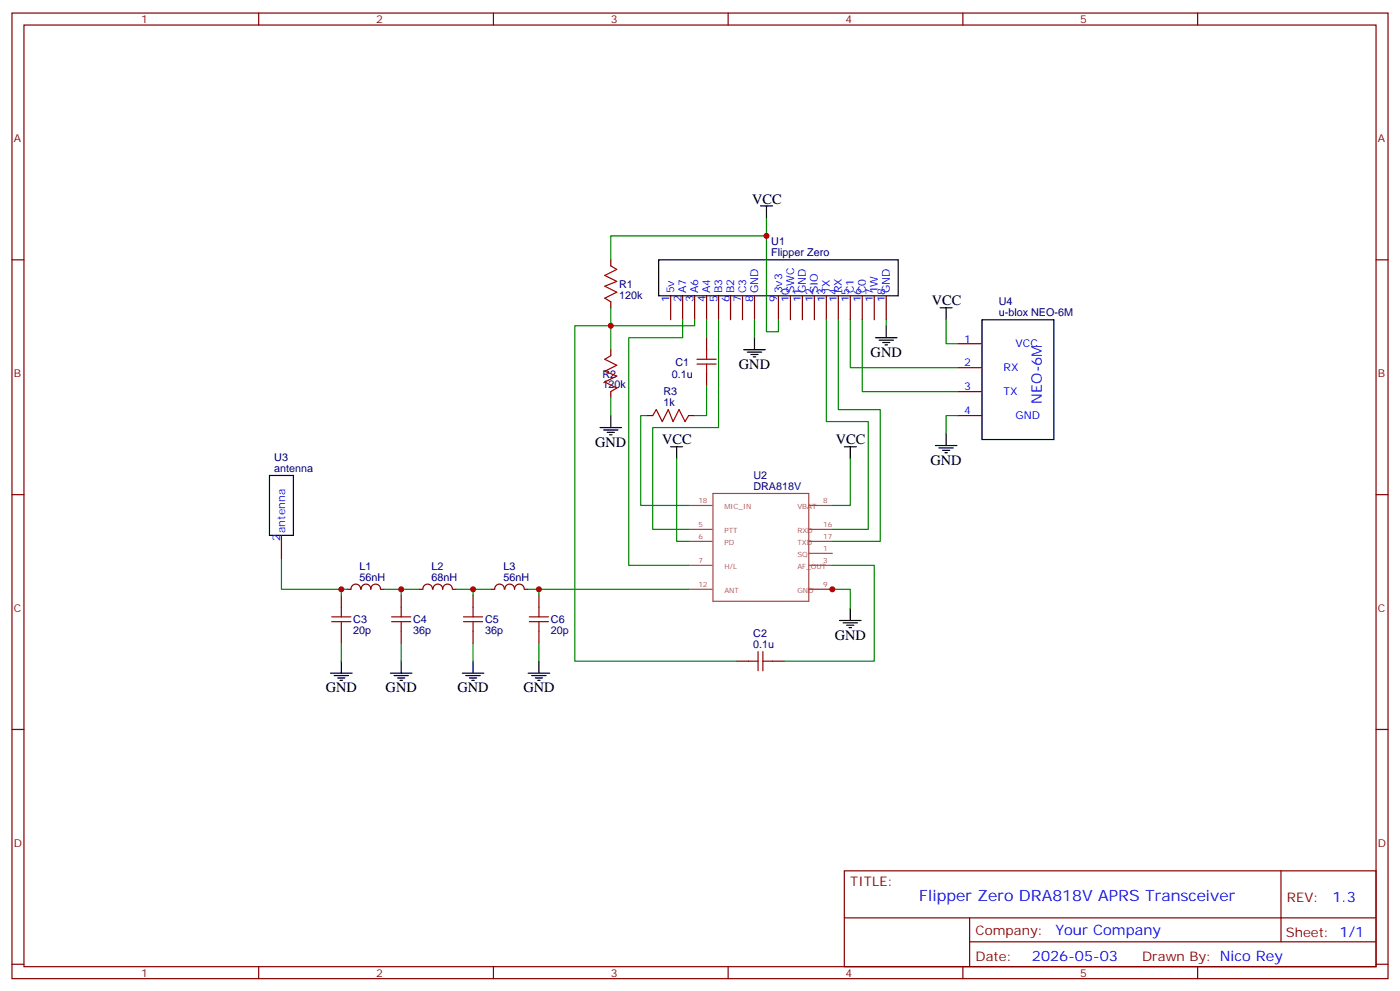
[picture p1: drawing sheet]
<svg xmlns="http://www.w3.org/2000/svg" width="412mm" height="292mm" viewBox="0 0 412 292" stroke-linecap="round" stroke-linejoin="round" font-family="sans-serif">
<g fill="none" stroke="#870000" stroke-width=".35">
<path d="M3.5 3.8h405.4v284.4h-405.4zM7.1 7.4h398.2v277.3h-398.2zM76.2 3.8v3.6M145.3 3.8v3.6M214.5 3.8v3.6M283.6 3.8v3.6M352.8 3.8v3.6M3.5 76.5h3.6M179.9 76.5v1.8M405.3 76.5h3.6M179.9 88.9v1.7M197.6 87.1v7.1"/>
<path d="M201.1 87.1v7.1M204.6 87.1v7.1M208.1 87.1v7.1M208.1 99.4v3.6M211.7 87.1v7.1M215.2 87.1v7.1M218.7 87.1v7.1M222.2 87.1v7.1M229.3 87.1v7.1M232.8 87.1v7.1M236.4 87.1v7.1M239.9 87.1v7.1"/>
<path d="M243.4 87.1v7.1M246.9 87.1v7.1M250.5 87.1v7.1M254 87.1v7.1M257.5 87.1v7.1M261.1 87.1v7.1M179.9 103v1.7M179.9 115.3v1.8M208.1 110v3.6M282.2 101.2h7.1M282.2 108.3h7.1M282.2 115.3h7.1"/>
<path d="M190.5 122.4h1.8M202.8 122.4h1.8M282.2 122.4h7.1M3.5 145.7h3.6M82.9 157.7v7M405.3 145.7h3.6M100.5 175.3v3.5M106.2 173.5a1.41 1.41 0 0 0-1.4-1.5 1.41 1.41 0 0 0-1.4 1.5h-1.1M106.4 173.5a1.41 1.41 0 0 1 1.4-1.5 1.41 1.41 0 0 1 1.4 1.5M109.3 173.5a1.41 1.41 0 0 1 1.4-1.5 1.41 1.41 0 0 1 1.4 1.5M112.2 173.5h1M118.2 175.3v3.5"/>
<path d="M123.5 173.5h1M124.6 173.5a1.41 1.41 0 0 1 1.4-1.5 1.41 1.41 0 0 1 1.4 1.5M127.6 173.5a1.41 1.41 0 0 1 1.4-1.5 1.41 1.41 0 0 1 1.4 1.5M130.4 173.5a1.41 1.41 0 0 1 1.4-1.5 1.41 1.41 0 0 1 1.4 1.5M133.3 173.5h1.1M139.3 175.3v3.5M144.6 173.5h1.1M145.7 173.5a1.41 1.41 0 0 1 1.4-1.5 1.41 1.41 0 0 1 1.4 1.5M148.7 173.5a1.43 1.43 0 0 1 1.5-1.5 1.43 1.43 0 0 1 1.4 1.5 1.41 1.41 0 0 1 1.4-1.5 1.41 1.41 0 0 1 1.4 1.5M154.5 173.5h1.1M158.7 175.3v3.5M100.5 185.9v3.5"/>
<path d="M118.2 185.9v3.5M139.3 185.9v3.5M158.7 185.9v3.5M217 194.7h3.5M227.5 194.7h3.6M3.5 214.8h3.6M405.3 214.8h3.6M248.7 256.4h156.6v28.3h-156.6zM377.3 256.5v20.8M248.7 270.3h156.5M285.6 277.3h119.6M285.6 270.3v14.1"/>
<path d="M3.5 284h3.6M76.2 284.7v3.5M145.3 284.7v3.5M214.5 284.7v3.5M283.6 284.7v3.5M352.8 284.7v3.5M405.3 284h3.6"/>
</g>
<path d="M202.8 148.8h7M202.8 159.4h7M202.8 155.9h7M210 145.3h28.2v31.8h-28.2zM238.2 148.8h7M238.2 159.4h7M238.2 155.9h7M202.8 166.5h7M202.8 173.5h7M238.2 166.5h7M238.2 173.5h7M238.2 162.9h7" fill="none" stroke="#a64a4a" stroke-width=".35"/>
<g fill="none" stroke="#a10000" stroke-width=".35">
<path d="M179.9 78.3l1.8 1-3.5 1.8 3.5 1.8-3.5 1.4 3.5 1.7-3.5 1.8 1.7 1.1M179.9 104.7l-1.7 1.1 3.5 1.8-3.5 1.7 3.5 1.4-3.5 1.8 3.5 1.8-1.8 1M205.3 105.8h5.7M205.3 107.2h5.7M208.1 103v2.8M208.1 107.2v2.8M192.3 122.4l1-1.8 1.8 3.5 1.7-3.5 1.5 3.5 1.7-3.5 1.8 3.5 1-1.7M100.5 178.8v2.8M118.2 178.8v2.8M139.3 178.8v2.8M158.7 178.8v2.8M97.7 183.1h5.7"/>
<path d="M97.7 181.6h5.7M100.5 183.1v2.8M115.4 183.1h5.6M115.4 181.6h5.6M118.2 183.1v2.8M136.5 183.1h5.7M136.5 181.6h5.7M139.3 183.1v2.8M155.9 183.1h5.7M155.9 181.6h5.7M158.7 183.1v2.8M220.5 194.7h2.8"/>
<path d="M223.3 191.9v5.6M224.7 191.9v5.6M224.7 194.7h2.8"/>
</g>
<g fill="none" stroke="#000" stroke-width=".35">
<path d="M194 76.5h70.6v10.6h-70.6zM224 60.6h3.5M225.8 60.6v3.6M222.2 99.4v3.6M257.9 99.4h6.3M261.1 95.9v3.5M276.9 90.6h3.6M278.7 90.6v3.6M289.3 94.2h21.1v35.2h-21.1zM219.1 103h6.3M220.1 103.7h4.3M221.2 104.4h2.1"/>
<path d="M221.9 105.1h.7M258.9 100.2h4.3M260 100.9h2.1M260.7 101.6h.7M176.7 125.9h6.4M177.8 126.6h4.2M178.9 127.3h2.1M179.6 128h.7M179.9 122.4v3.5M197.6 131.6h3.5M199.3 131.6v3.5M248.7 131.6h3.5"/>
<path d="M250.5 131.6v3.5M275.5 131.2h6.4M276.6 131.9h4.2M277.6 132.6h2.2M278.3 133.3h.7M278.7 127.7v3.5M79.4 140h7v17.7h-7zM250.5 179.2v3.5M97.4 198.2h6.3M98.4 198.9h4.3M99.5 199.6h2.1M100.5 194.7v3.5"/>
<path d="M115 198.2h6.4M116.1 198.9h4.2M117.1 199.6h2.1M118.2 194.7v3.5M136.2 198.2h6.3M137.2 198.9h4.3M138.3 199.6h2.1M139.3 194.7v3.5M155.6 198.2h6.3M156.6 198.9h4.3M157.7 199.6h2.1M158.7 194.7v3.5"/>
<path d="M247.3 182.7h6.3M248.4 183.4h4.2M249.4 184.1h2.1M250.1 184.8h.7M100.2 200.3h.7M117.8 200.3h.7M139 200.3h.7M158.4 200.3h.7"/>
</g>
<g fill="none" stroke="#008700" stroke-width=".35">
<path d="M225.8 64.2v33.5h3.5v-3.5M225.8 69.5h-45.9v7M179.9 90.6v12.4M201.1 94.2v5.2h-15.9v67.1h17.6M204.6 94.2v1.7h-35.3v98.8h47.7M208.1 94.2v5.2M211.7 94.2v31.7h-19.4v30h10.5M222.2 94.2v5.2M243.4 94.2v29.9h12.4v31.8h-10.6M246.9 94.2v26.4h12.4v38.8h-14.1M250.5 94.2v14.1h31.7M254 94.2v21.1h28.2"/>
<path d="M261.1 94.2v1.7M278.7 94.2v7h3.5M179.9 117.1v5.3M208.1 113.6v8.8h-3.5M190.5 122.4h-1.8v26.4h14.1M199.3 135.1v24.3h3.5M250.5 135.1v13.7h-5.3M282.2 122.4h-3.5v5.3M82.9 164.7v8.8h19.4M100.5 173.5v1.8M113.2 173.5h10.3M118.2 173.5v1.8"/>
<path d="M134.4 173.5h10.2M139.3 173.5v1.8M155.6 173.5h47.2M158.7 173.5v1.8M245.2 173.5h5.3v5.7M245.2 166.5h12.3v28.2h-26.4M100.5 189.4v5.3M118.2 189.4v5.3M139.3 189.4v5.3M158.7 189.4v5.3"/>
</g>
<g fill="#c00">
<circle cx="245.2" cy="173.5" r=".88"/>
<circle cx="179.9" cy="95.9" r=".88"/>
<circle cx="225.8" cy="69.5" r=".88"/>
<circle cx="118.2" cy="173.5" r=".88"/>
<circle cx="139.3" cy="173.5" r=".88"/>
<circle cx="158.8" cy="173.5" r=".88"/>
<circle cx="100.5" cy="173.5" r=".88"/>
</g>
<text font-size="4.6" fill="#00f" x="270.8" y="265.5">Flipper Zero DRA818V APRS Transceiver</text>
<g font-size="4.2">
<text x="221.5" y="59.9">VCC</text>
<text x="274.5" y="89.9">VCC</text>
<text x="256.5" y="105.1">GND</text>
<text x="217.7" y="108.6">GND</text>
<text x="175.3" y="131.6">GND</text>
<text x="195.1" y="130.8">VCC</text>
<text x="246.2" y="130.8">VCC</text>
<text x="274.1" y="136.8">GND</text>
<text x="245.9" y="188.3">GND</text>
<text x="96" y="203.9">GND</text>
<text x="113.6" y="203.9">GND</text>
<text x="134.8" y="203.9">GND</text>
<text x="154.2" y="203.9">GND</text>
</g>
<g font-size="4.2" fill="#00f">
<text x="306.9" y="118.9" transform="rotate(-90 306.9 118.9)">NEO-6M</text>
<text x="392.5" y="265.7">1.3</text>
<text x="310.9" y="275.3">Your Company</text>
<text x="304" y="283.1">2026-05-03</text>
</g>
<g font-size="3.9" fill="#800">
<text x="250.5" y="261">TITLE:</text>
<text x="379.1" y="265.7">REV:</text>
<text x="287.4" y="275.2">Company:</text>
<text x="378.7" y="275.8">Sheet: 1/1</text>
<text x="287.4" y="282.9">Date:</text>
<text x="336.4" y="283">Drawn By: Nico Rey</text>
</g>
<g font-size="3.2" fill="#800">
<text x="41.6" y="6.8">1</text>
<text x="110.8" y="6.8">2</text>
<text x="179.9" y="6.8">3</text>
<text x="249.1" y="6.8">4</text>
<text x="318.2" y="6.8">5</text>
<text x="4.1" y="41.9">A</text>
<text x="405.9" y="41.9">A</text>
<text x="4.1" y="111.1">B</text>
<text x="405.9" y="111.1">B</text>
<text x="4.1" y="180.2">C</text>
<text x="405.9" y="180.2">C</text>
<text x="4.1" y="249.4">D</text>
<text x="405.9" y="249.4">D</text>
<text x="41.6" y="287.7">1</text>
<text x="110.8" y="287.7">2</text>
<text x="179.9" y="287.7">3</text>
<text x="249.1" y="287.7">4</text>
<text x="318.2" y="287.7">5</text>
</g>
<g font-size="3.2" fill="#000080">
<text x="227.2" y="75.5">Flipper Zero</text>
<text x="227.2" y="72.3">U1</text>
<text x="182.4" y="87.9">120k</text>
<text x="182.4" y="84.7">R1</text>
<text x="294.2" y="89.9">U4</text>
<text x="294.2" y="93.1">u-blox NEO-6M</text>
<text x="199" y="107.6">C1</text>
<text x="177.4" y="111.2">R2</text>
<text x="197.9" y="111.2">0.1u</text>
<text x="177.4" y="114.4">120k</text>
<text x="195.4" y="119.6">1k</text>
<text x="195.4" y="116.4">R3</text>
<text x="80.8" y="135.8">U3</text>
<text x="80.8" y="139">antenna</text>
<text x="221.9" y="141.1">U2</text>
<text x="221.9" y="144.3">DRA818V</text>
<text x="105.9" y="167.8">L1</text>
<text x="127.1" y="167.8">L2</text>
<text x="148.3" y="167.8">L3</text>
<text x="105.9" y="170.9">56nH</text>
<text x="127.1" y="170.9">68nH</text>
<text x="148.3" y="170.9">56nH</text>
<text x="104.1" y="183.5">C3</text>
<text x="121.7" y="183.5">C4</text>
<text x="142.9" y="183.5">C5</text>
<text x="162.3" y="183.5">C6</text>
<text x="104.1" y="186.6">20p</text>
<text x="121.7" y="186.6">36p</text>
<text x="142.9" y="186.6">36p</text>
<text x="162.3" y="186.6">20p</text>
<text x="221.9" y="190.8">0.1u</text>
<text x="221.9" y="187.6">C2</text>
</g>
<g font-size="3.2" fill="#00f">
<text x="197.2" y="88.9" transform="rotate(-90 197.2 88.9)">1</text>
<text x="198.6" y="86.4" transform="rotate(-90 198.6 86.4)">5v</text>
<text x="200.7" y="88.9" transform="rotate(-90 200.7 88.9)">2</text>
<text x="202.1" y="86.4" transform="rotate(-90 202.1 86.4)">A7</text>
<text x="204.3" y="88.9" transform="rotate(-90 204.3 88.9)">3</text>
<text x="205.7" y="86.4" transform="rotate(-90 205.7 86.4)">A6</text>
<text x="207.8" y="88.9" transform="rotate(-90 207.8 88.9)">4</text>
<text x="209.2" y="86.4" transform="rotate(-90 209.2 86.4)">A4</text>
<text x="211.3" y="88.9" transform="rotate(-90 211.3 88.9)">5</text>
<text x="212.7" y="86.4" transform="rotate(-90 212.7 86.4)">B3</text>
<text x="214.8" y="88.9" transform="rotate(-90 214.8 88.9)">6</text>
<text x="216.3" y="86.4" transform="rotate(-90 216.3 86.4)">B2</text>
<text x="218.4" y="88.9" transform="rotate(-90 218.4 88.9)">7</text>
<text x="219.8" y="86.4" transform="rotate(-90 219.8 86.4)">C3</text>
<text x="221.9" y="88.9" transform="rotate(-90 221.9 88.9)">8</text>
<text x="223.3" y="86.4" transform="rotate(-90 223.3 86.4)">GND</text>
<text x="229" y="88.9" transform="rotate(-90 229 88.9)">9</text>
<text x="230.4" y="86.4" transform="rotate(-90 230.4 86.4)">3v3</text>
<text x="232.5" y="88.9" transform="rotate(-90 232.5 88.9)">10</text>
<text x="233.9" y="86.4" transform="rotate(-90 233.9 86.4)">SWC</text>
<text x="236" y="88.9" transform="rotate(-90 236 88.9)">11</text>
<text x="237.4" y="86.4" transform="rotate(-90 237.4 86.4)">GND</text>
<text x="239.5" y="88.9" transform="rotate(-90 239.5 88.9)">12</text>
<text x="240.9" y="86.4" transform="rotate(-90 240.9 86.4)">SIO</text>
<text x="243.1" y="88.9" transform="rotate(-90 243.1 88.9)">13</text>
<text x="244.5" y="86.4" transform="rotate(-90 244.5 86.4)">TX</text>
<text x="246.6" y="88.9" transform="rotate(-90 246.6 88.9)">14</text>
<text x="248" y="86.4" transform="rotate(-90 248 86.4)">RX</text>
<text x="250.1" y="88.9" transform="rotate(-90 250.1 88.9)">15</text>
<text x="251.5" y="86.4" transform="rotate(-90 251.5 86.4)">C1</text>
<text x="253.6" y="88.9" transform="rotate(-90 253.6 88.9)">16</text>
<text x="255.1" y="86.4" transform="rotate(-90 255.1 86.4)">C0</text>
<text x="257.2" y="88.9" transform="rotate(-90 257.2 88.9)">17</text>
<text x="258.6" y="86.4" transform="rotate(-90 258.6 86.4)">1W</text>
<text x="260.7" y="88.9" transform="rotate(-90 260.7 88.9)">18</text>
<text x="262.1" y="86.4" transform="rotate(-90 262.1 86.4)">GND</text>
<text x="284" y="100.9">1</text>
<text x="284" y="107.9">2</text>
<text x="299.2" y="102.3">VCC</text>
<text x="295.6" y="109.3">RX</text>
<text x="284" y="115">3</text>
<text x="295.6" y="116.4">TX</text>
<text x="284" y="122">4</text>
<text x="299.2" y="123.4">GND</text>
<text x="82.5" y="159.4" transform="rotate(-90 82.5 159.4)">2</text>
<text x="84" y="157" transform="rotate(-90 84 157)">antenna</text>
</g>
<g font-size="2.1" fill="#a54b4b">
<text x="205.7" y="148.1">18</text>
<text x="213.4" y="149.9">MIC_IN</text>
<text x="234.9" y="149.9">VBAT</text>
<text x="242.5" y="148.1">8</text>
<text x="205.7" y="155.2">5</text>
<text x="242.5" y="155.2">16</text>
<text x="205.7" y="158.7">6</text>
<text x="213.4" y="160.5">PD</text>
<text x="213.4" y="156.9">PTT</text>
<text x="234.9" y="156.9">RXD</text>
<text x="234.9" y="160.5">TXD</text>
<text x="242.5" y="158.7">17</text>
<text x="205.7" y="165.8">7</text>
<text x="213.4" y="167.5">H/L</text>
<text x="234.9" y="167.5">AF_OUT</text>
<text x="234.9" y="164">SQ</text>
<text x="242.5" y="165.8">3</text>
<text x="242.5" y="162.3">1</text>
<text x="205.7" y="172.8">12</text>
<text x="242.5" y="172.8">9</text>
<text x="213.4" y="174.6">ANT</text>
<text x="234.9" y="174.6">GND</text>
</g>
</svg>
